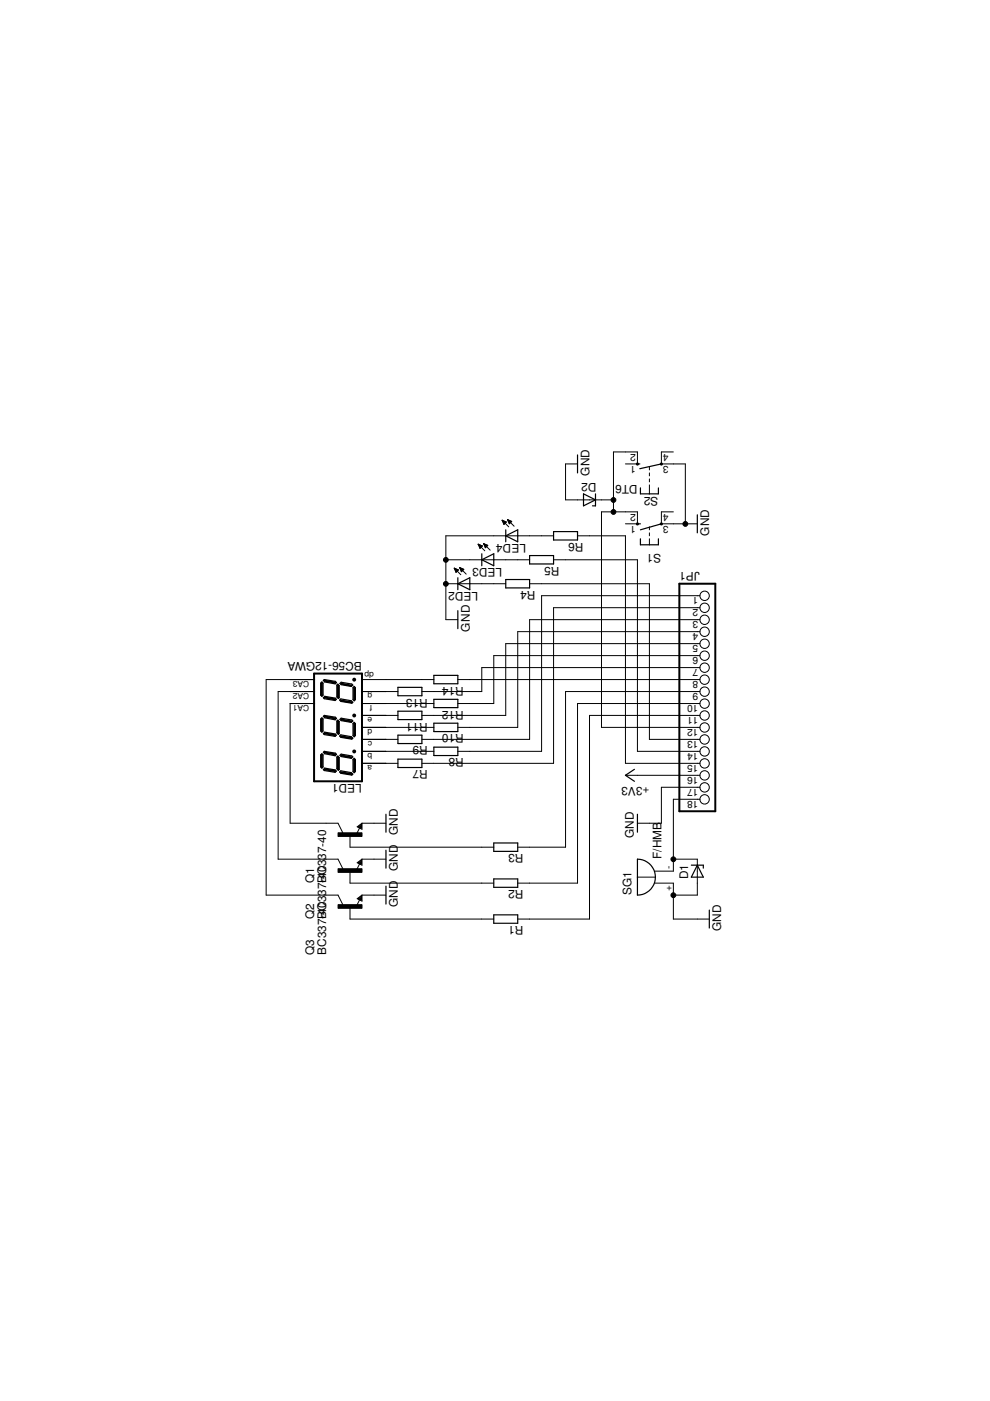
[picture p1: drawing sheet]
<svg xmlns="http://www.w3.org/2000/svg" width="210mm" height="297mm" viewBox="0 0 210 297" stroke-linecap="round" stroke-linejoin="round" font-family="sans-serif">
<g fill="none" stroke="#000" stroke-width=".42">
<path d="M144 123.8h7.7v48.2h-7.7zM66.6 142.8h10.2v22.9h-10.2zM68.2 144.8v2.6M68.2 152.4v2.6M68.9 159.6l2.1 .3M68.9 151.9l2.1 .4M68.9 155.5l2.1 .4M68.9 144.3l2.1 .4M68.9 147.9l2.1 .4M71.7 145.4v2.5M71.7 153v2.5M72.3 156.1l2.3 .4"/>
<path d="M72.3 148.5l2.3 .4M72.4 152.6l2.1 .4M72.4 145l2.1 .4M75.1 145.9v2.4M75.1 153.5v2.4M68.2 160.1v2.5M68.9 163.1l2.1 .4M71.7 160.6v2.5M72.3 163.7l2.3 .4M72.4 160.2l2.1 .4M75.1 161.1v2.4"/>
<circle cx="135.1" cy="98.4" r=".13"/>
<circle cx="140.2" cy="98.4" r=".13"/>
<circle cx="135.1" cy="111.1" r=".13"/>
<circle cx="140.2" cy="111.1" r=".13"/>
</g>
<g fill="none" stroke="#000" stroke-width=".21">
<path d="M122.4 98.4h-2.5v7.6h10.2M132.6 98.4h2.5v-2.6h-5v12.7M137.7 99v.6M142.8 95.8h-2.6v2.6h5.1v12.7M94.5 118.7h17.8M101.4 115.4l.9 .4-.5 .5M101.4 115.4l1.4 1.4M101.4 115.4l.4 .9M101.4 115.4h.1M101.5 115.4v.3M101.6 115.5v.5M101.8 115.5v.8"/>
<path d="M101.9 115.6v.5M102 115.7v.3M102.1 115.7v.2M102.2 115.7v.1M102.5 115.3l.9 .3-.5 .5zM102.5 115.3l1.4 1.3M102.6 115.3v.1M102.7 115.3v.4M102.8 115.4v.6M103 115.4v.7M103.1 115.5v.5M103.2 115.5v.3"/>
<path d="M103.3 115.6v.1M106.5 110.3l.3 .9 .6-.5M106.5 110.3l1.4 1.4M106.5 110.3l.9 .4M106.5 110.3h.1M106.6 110.4v.2M106.7 110.4v.5M106.8 110.5v.6M107 110.5v.6M107.1 110.6v.4M107.2 110.6v.2M107.3 110.7h.1"/>
<path d="M107.6 110.2l.9 .4-.5 .5zM107.6 110.2l1.4 1.4M107.7 110.2v.1M107.8 110.3v.3M107.9 110.3v.6M108 110.4v.6M108.1 110.4v.5M108.3 110.5v.3M108.4 110.5v.2M117.4 113.6h-22.9v17.8h2.6M117.4 118.7h17.7v40.6h13.3M122.4 113.6h10.2v48.2h15.8"/>
<path d="M132.6 111.1h2.5v-2.6h-7.6v45.7h20.9M137.7 100.3v.6M137.7 101.5v.7M137.7 102.8v1.9M137.7 111.7v.6M137.7 113v.6M137.7 114.2v1.3M142.8 108.5h-2.6v2.6h7.6M94.5 123.8h12.7M96.3 120.5l1.4 1.4M96.3 120.5l.9 .3-.5 .5M96.3 120.5l.4 .8"/>
<path d="M96.3 120.5h.1M96.5 120.5v.3M96.6 120.6v.5M96.7 120.6v.7M96.8 120.7v.5M96.9 120.7v.4M97 120.8v.2M97.2 120.8v.1M97.5 120.3l1.3 1.4M97.5 120.3l.8 .4-.5 .5zM97.5 120.4v.1M97.7 120.4v.4"/>
<path d="M97.8 120.5v.6M97.9 120.5v.6M98 120.6v.4M98.1 120.6v.3M98.3 120.7v.1M112.3 123.8h25.4v33h10.7M148.4 126.3h-33.6v33h-17.7M148.4 128.8h-31v33h-27.9M148.4 131.4h-36.1v25.4h-22.8M148.4 133.9h-38.6v20.3h-12.7M148.4 136.5h-41.2v15.2h-17.7M148.4 139h-43.7v10.2h-7.6"/>
<path d="M66.7 144.1h-10.3v45.7h15.3l1 2M66.7 146.6h-7.7v35.6h12.7l1 2M66.7 149.2h-5.2v25.3h10.2l1 2.1M76.6 146.6h7.8M76.6 149.2h15.4M76.6 151.7h7.8M76.6 154.2h15.4M76.6 156.8h7.8M76.6 159.3h15.4M76.8 144.1h15.2M97.1 144.1h51.3M148.4 141.5h-46.2v5.1h-12.7"/>
<path d="M148.4 146.6h-28.5v33h-10.1M148.4 149.2h-26v38h-12.6M148.4 151.7h-23.4v43.2h-15.2M74.2 177.1v2.5h30.5M75.7 175.3l1.1-.8v1.3zM76.2 175.5l-.6 1.3M76.6 161.8h7.8M76.8 174.5h5M132.6 164.4h15.8M148.4 166.9h-8.2v7.6h-5.1M148.4 169.5h-5.6v15.2h-4M74.2 184.7v2.5h30.5"/>
<path d="M74.2 192.3v2.6h30.5M75.7 182.9l1.1-.7v1.2zM75.7 190.5l1.1-.7v1.3zM76.2 183.2l-.6 1.2M76.2 190.8l-.6 1.2M76.8 182.2h5M76.8 189.8h5M135.1 186h3.9M138.8 187.2h4v7.7h7.6M142.8 182.2h5v7.6h-5"/>
<circle cx="149.4" cy="136.5" r=".99"/>
<circle cx="149.4" cy="133.9" r=".99"/>
<circle cx="149.4" cy="139" r=".99"/>
<circle cx="149.4" cy="126.3" r=".99"/>
<circle cx="149.4" cy="128.9" r=".99"/>
<circle cx="149.4" cy="131.4" r=".99"/>
<circle cx="149.4" cy="144.1" r=".99"/>
<circle cx="149.4" cy="159.3" r=".99"/>
<circle cx="149.4" cy="151.7" r=".99"/>
<circle cx="149.4" cy="156.8" r=".99"/>
<circle cx="149.4" cy="154.2" r=".99"/>
<circle cx="149.4" cy="141.6" r=".99"/>
<circle cx="149.4" cy="146.6" r=".99"/>
<circle cx="149.4" cy="149.2" r=".99"/>
<circle cx="149.4" cy="164.4" r=".99"/>
<circle cx="149.4" cy="166.9" r=".99"/>
<circle cx="149.4" cy="169.5" r=".99"/>
<circle cx="149.4" cy="161.9" r=".99"/>
</g>
<g fill="none" stroke="#000" stroke-width=".25">
<path d="M122.4 96.5v3.8M135.1 98.4h.6M140.2 98.4l-4.5 1M102.2 118.7l2.5-1.3v2.6zM102.2 117.4v2.6M107.2 113.6l2.6-1.3v2.6zM107.2 112.3v2.6M112.3 117.8h5.1v1.8h-5.1zM117.4 112.7h5v1.8h-5zM123.7 104.7l2.6 1.3-2.6 1.3zM126.3 104.7v2.6h-.7M135.1 111.1h.7"/>
<path d="M135.8 103.4v1.3h3.8v-1.3M135.8 114.2v1.3h3.8v-1.3M140.2 111.1l-4.4 1.2M147.8 109.2v3.8M97.1 123.8l2.5-1.3v2.5zM97.1 122.5v2.5M97.1 129.5v3.8M107.2 122.9h5.1v1.8h-5.1zM68 144.8l.2-.2 .3 .2v2.6l-.3 .2-.2-.2zM68 152.4l.2-.2 .3 .2v2.6l-.3 .2-.2-.2zM68.2 159.8l.3 .3v2.5l-.3 .3-.2-.3v-2.5zM68.6 147.9l.3-.3 2.2 .4 .2 .3-.2 .2-2.4-.4z"/>
<path d="M68.7 159.3l2.4 .4 .3 .2-.3 .3-2.2-.4-.3-.3zM68.7 151.7l2.4 .4 .3 .2-.3 .3-2.2-.4-.3-.3zM68.7 144.1l2.4 .4 .3 .2-.3 .3-2.2-.4-.3-.3zM68.9 155.2l2.2 .4 .2 .3-.2 .2-2.4-.4-.1-.1zM71.6 145.1l.3 .3v2.5l-.1 .2-.4-.3v-2.5zM71.6 152.7l.3 .3v2.5l-.1 .2-.4-.3v-2.5zM72 156.1l.3-.3 2.2 .4 .3 .3-.2 .2-2.3-.4zM72 148.4l.3-.2 2.2 .4 .3 .3-.2 .2-2.3-.4zM72.3 159.9l2.3 .4 .2 .2-.3 .3-2.2-.4-.2-.3zM72.3 152.3l2.3 .4 .2 .2-.3 .3-2.2-.4-.2-.3zM72.3 144.7l2.3 .3 .2 .2-.3 .3-2.2-.3-.2-.3zM75.1 145.5l.3 .3v2.5l-.3 .3-.3-.3v-2.5z"/>
<path d="M75.1 153.2l.3 .2v2.6l-.3 .2-.3-.2v-2.6zM84.4 145.7h5.1v1.8h-5.1zM84.4 150.8h5.1v1.8h-5.1zM84.4 155.9h5.1v1.7h-5.1zM92 143.2h5.1v1.8h-5.1zM92 148.3h5.1v1.7h-5.1zM92 153.3h5.1v1.8h-5.1zM92 158.4h5.1v1.8h-5.1zM68.9 162.9l2.2 .3 .2 .3-.2 .2-2.4-.3-.1-.2zM71.6 160.3l.3 .3v2.5l-.1 .2-.4-.3v-2.5zM72 163.7l.3-.3 2.2 .4 .3 .3-.2 .2-2.3-.3zM74.8 161l.3-.2 .3 .2v2.6l-.3 .2-.3-.2z"/>
<path d="M76.2 175.3l.3-.1v.4l-.5-.3 .6-.5v.8M81.8 172.6v3.8M84.4 161h5.1v1.7h-5.1zM104.7 178.7h5.1v1.8h-5.1zM134.5 163.1l-1.9 1.3 1.9 1.3M135.1 172.6v3.8M76.2 182.9l.3-.1v.4l-.5-.3 .6-.5v.8M76.2 190.5l.3-.1v.4l-.5-.3 .6-.5v.8M81.8 180.3v3.8M81.8 187.9v3.8M104.7 194h5.1v1.7h-5.1zM104.7 186.4h5.1v1.7h-5.1z"/>
<path d="M135.1 182.2a3.8 3.8 0 0 1 3.9 3.8 3.8 3.8 0 0 1-3.9 3.8zM146.6 183.4h2.5v.7M147.8 183.4l1.3 2.6h-2.5zM150.4 193v3.8"/>
</g>
<g fill="none" stroke="#000" stroke-width=".32">
<path d="M75.1 144v.2M75.1 151.6v.2M75.1 159.2v.2"/>
<circle cx="75.1" cy="159.3" r=".25"/>
<circle cx="75.1" cy="144.1" r=".25"/>
<circle cx="75.1" cy="151.7" r=".25"/>
</g>
<path d="M71.7 176.6h5.1v.7h-5.1zM71.7 184.2h5.1v.8h-5.1zM71.7 191.8h5.1v.8h-5.1z" fill="#000" stroke="#000" stroke-width=".21"/>
<g fill="#000" stroke="#000" stroke-width=".21">
<circle cx="94.5" cy="118.7" r=".51"/>
<circle cx="130.1" cy="108.5" r=".51"/>
<circle cx="130.1" cy="106" r=".51"/>
<circle cx="145.3" cy="111.1" r=".51"/>
<circle cx="94.5" cy="123.8" r=".51"/>
<circle cx="142.8" cy="182.2" r=".51"/>
<circle cx="142.8" cy="189.8" r=".51"/>
</g>
<g font-size="2.5">
<text x="125" y="100.9" transform="rotate(-90 125 100.9)">GND</text>
<text x="126.4" y="102.3" transform="rotate(-180 126.4 102.3)">D2</text>
<text x="135.1" y="102.8" transform="rotate(-180 135.1 102.8)">DT6</text>
<text x="139.6" y="105.4" transform="rotate(-180 139.6 105.4)">S2</text>
<text x="150.4" y="113.6" transform="rotate(-90 150.4 113.6)">GND</text>
<text x="111.5" y="115.4" transform="rotate(-180 111.5 115.4)">LED4</text>
<text x="123.7" y="115.1" transform="rotate(-180 123.7 115.1)">R6</text>
<text x="140.2" y="117.4" transform="rotate(-180 140.2 117.4)">S1</text>
<text x="101.4" y="125.5" transform="rotate(-180 101.4 125.5)">LED2</text>
<text x="106.5" y="120.5" transform="rotate(-180 106.5 120.5)">LED3</text>
<text x="113.6" y="125.3" transform="rotate(-180 113.6 125.3)">R4</text>
<text x="118.6" y="120.2" transform="rotate(-180 118.6 120.2)">R5</text>
<text x="148.4" y="121.3" transform="rotate(-180 148.4 121.3)">JP1</text>
<text x="99.6" y="133.9" transform="rotate(-90 99.6 133.9)">GND</text>
<text x="76.7" y="140.3" transform="rotate(-180 76.7 140.3)">BC56-12GWA</text>
<text x="90.7" y="148.1" transform="rotate(-180 90.7 148.1)">R13</text>
<text x="98.3" y="145.6" transform="rotate(-180 98.3 145.6)">R14</text>
<text x="90.7" y="153.2" transform="rotate(-180 90.7 153.2)">R11</text>
<text x="98.3" y="155.7" transform="rotate(-180 98.3 155.7)">R10</text>
<text x="98.3" y="150.6" transform="rotate(-180 98.3 150.6)">R12</text>
<text x="90.7" y="158.3" transform="rotate(-180 90.7 158.3)">R9</text>
<text x="98.3" y="160.8" transform="rotate(-180 98.3 160.8)">R8</text>
<text x="76.7" y="166.3" transform="rotate(-180 76.7 166.3)">LED1</text>
<text x="90.7" y="163.3" transform="rotate(-180 90.7 163.3)">R7</text>
<text x="137.7" y="166.9" transform="rotate(-180 137.7 166.9)">+3V3</text>
<text x="84.4" y="177.1" transform="rotate(-90 84.4 177.1)">GND</text>
<text x="134.4" y="177.7" transform="rotate(-90 134.4 177.7)">GND</text>
<text x="84.4" y="184.7" transform="rotate(-90 84.4 184.7)">GND</text>
<text x="111" y="181.1" transform="rotate(-180 111 181.1)">R3</text>
<text x="140.2" y="182.1" transform="rotate(-90 140.2 182.1)">F/HMB</text>
<text x="66.6" y="187.2" transform="rotate(-90 66.6 187.2)">Q1</text>
<text x="69.1" y="187.1" transform="rotate(-90 69.1 187.1)">-40</text>
<text x="111" y="188.7" transform="rotate(-180 111 188.7)">R2</text>
<text x="133.9" y="189.8" transform="rotate(-90 133.9 189.8)">SG1</text>
<text x="145.9" y="186.5" transform="rotate(-90 145.9 186.5)">D1</text>
<text x="66.6" y="194.8" transform="rotate(-90 66.6 194.8)">Q2</text>
<text x="69.1" y="194.8" transform="rotate(-90 69.1 194.8)">-40</text>
<text x="84.4" y="192.3" transform="rotate(-90 84.4 192.3)">GND</text>
<text x="111" y="196.4" transform="rotate(-180 111 196.4)">R1</text>
<text x="152.9" y="197.4" transform="rotate(-90 152.9 197.4)">GND</text>
<text x="66.6" y="202.5" transform="rotate(-90 66.6 202.5)">Q3</text>
<text x="69.1" y="202.5" transform="rotate(-90 69.1 202.5)">BC337BC337BC337-40</text>
</g>
<g font-size="2.1">
<text x="134.8" y="98.7" transform="rotate(-180 134.8 98.7)">1</text>
<text x="134.8" y="96.2" transform="rotate(-180 134.8 96.2)">2</text>
<text x="141.8" y="98.7" transform="rotate(-180 141.8 98.7)">3</text>
<text x="141.8" y="96.2" transform="rotate(-180 141.8 96.2)">4</text>
<text x="134.8" y="111.4" transform="rotate(-180 134.8 111.4)">1</text>
<text x="134.8" y="108.9" transform="rotate(-180 134.8 108.9)">2</text>
<text x="141.8" y="111.4" transform="rotate(-180 141.8 111.4)">3</text>
<text x="141.8" y="108.9" transform="rotate(-180 141.8 108.9)">4</text>
<text x="148" y="126.7" transform="rotate(-180 148 126.7)">1</text>
<text x="148" y="129.2" transform="rotate(-180 148 129.2)">2</text>
<text x="148" y="131.7" transform="rotate(-180 148 131.7)">3</text>
<text x="148" y="134.3" transform="rotate(-180 148 134.3)">4</text>
<text x="148" y="136.8" transform="rotate(-180 148 136.8)">5</text>
<text x="148" y="139.3" transform="rotate(-180 148 139.3)">6</text>
<text x="148" y="141.9" transform="rotate(-180 148 141.9)">7</text>
<text x="148" y="144.4" transform="rotate(-180 148 144.4)">8</text>
<text x="148" y="147" transform="rotate(-180 148 147)">9</text>
<text x="148" y="149.5" transform="rotate(-180 148 149.5)">10</text>
<text x="148" y="152" transform="rotate(-180 148 152)">11</text>
<text x="148" y="154.6" transform="rotate(-180 148 154.6)">12</text>
<text x="148" y="157.1" transform="rotate(-180 148 157.1)">13</text>
<text x="148" y="159.7" transform="rotate(-180 148 159.7)">14</text>
<text x="148" y="162.2" transform="rotate(-180 148 162.2)">15</text>
<text x="148" y="164.7" transform="rotate(-180 148 164.7)">16</text>
<text x="148" y="167.3" transform="rotate(-180 148 167.3)">17</text>
<text x="148" y="169.8" transform="rotate(-180 148 169.8)">18</text>
<text x="142.4" y="184.3" transform="rotate(-90 142.4 184.3)">-</text>
<text x="142.4" y="188.8" transform="rotate(-90 142.4 188.8)">+</text>
</g>
<g font-size="1.8">
<text x="79.3" y="142.5" transform="rotate(-180 79.3 142.5)">dp</text>
<text x="65.6" y="144.3" transform="rotate(-180 65.6 144.3)">CA3</text>
<text x="65.6" y="146.9" transform="rotate(-180 65.6 146.9)">CA2</text>
<text x="65.6" y="149.4" transform="rotate(-180 65.6 149.4)">CA1</text>
<text x="78.9" y="149.4" transform="rotate(-180 78.9 149.4)">f</text>
<text x="78.9" y="146.9" transform="rotate(-180 78.9 146.9)">g</text>
<text x="78.9" y="154.5" transform="rotate(-180 78.9 154.5)">d</text>
<text x="78.9" y="151.9" transform="rotate(-180 78.9 151.9)">e</text>
<text x="78.9" y="159.6" transform="rotate(-180 78.9 159.6)">b</text>
<text x="78.9" y="157" transform="rotate(-180 78.9 157)">c</text>
<text x="78.9" y="162.1" transform="rotate(-180 78.9 162.1)">a</text>
</g>
</svg>
